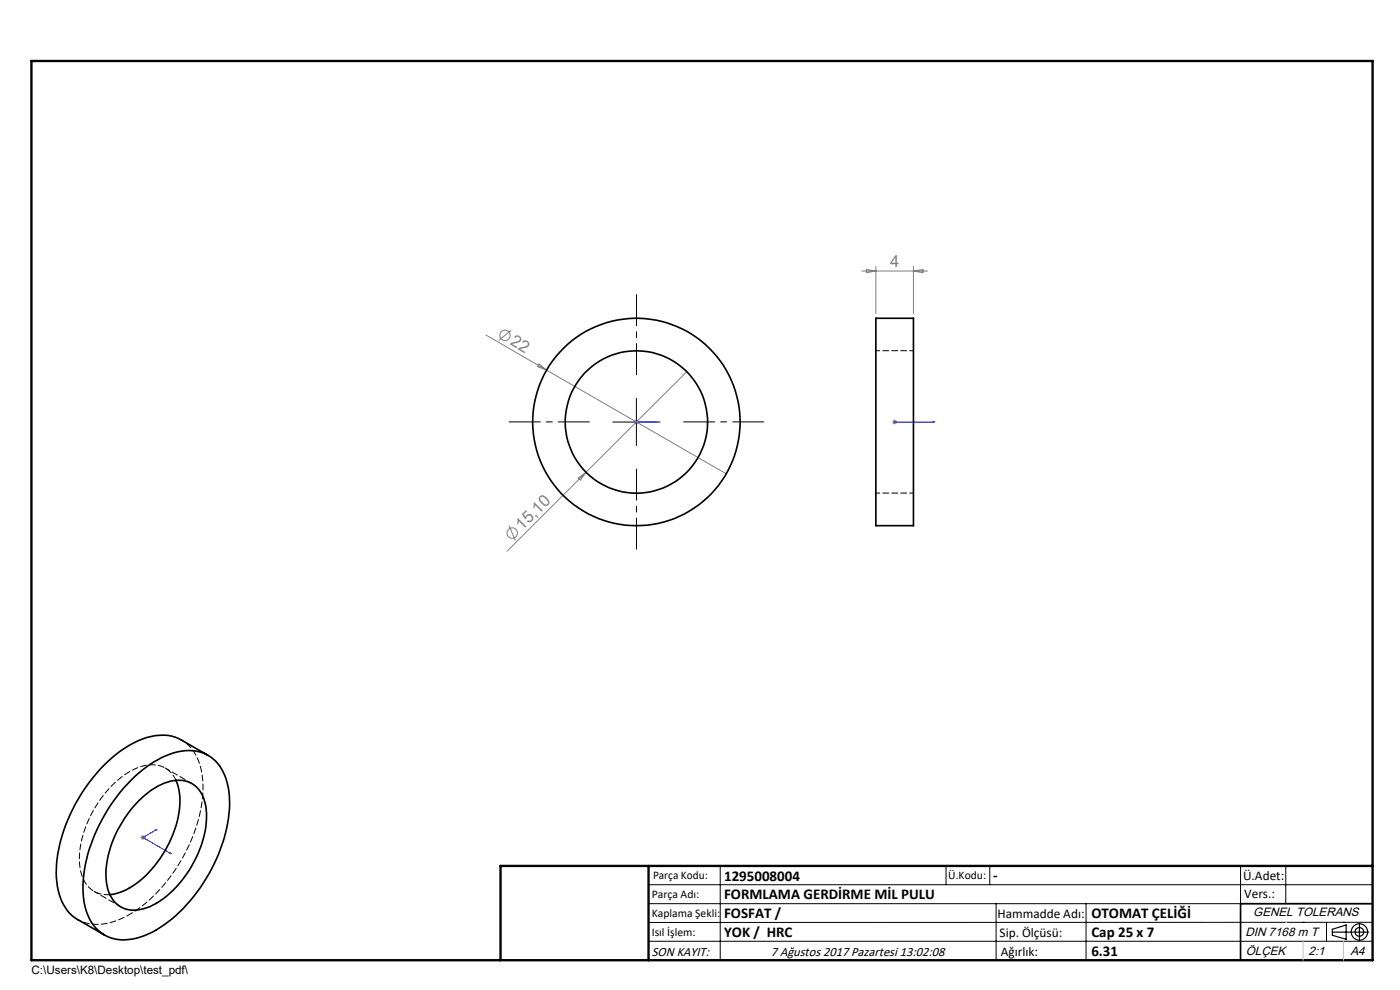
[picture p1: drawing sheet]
<svg xmlns="http://www.w3.org/2000/svg" width="297mm" height="210mm" viewBox="0 0 297 210" stroke-linecap="round" stroke-linejoin="round" font-family="sans-serif">
<g fill="none" stroke="#808080" stroke-width=".21">
<path d="M182.8 57.5h14M183.8 57.2l2 .3-2 .3zM185.8 56.5v10M193.8 56.5v10M193.8 57.5l2-.3v.6zM103.1 71.1l51 29.4M108.4 70.1l-2.6 2.1M114.4 77.2l1.6 1.3-1.9-.7zM145.7 78.8l-21.4 21.4M134.5 89.5h1M134.7 89.2l.7 .7M135 89v1"/>
<path d="M189.3 89.5h1M189.4 89.2l.7 .7M189.8 89v1M190.1 89.2l-.7 .7M108 111.5l1.3 3.1M122.7 101.4l1.6-1.2-1.1 1.6zM124.3 100.2l-16.7 16.7M29.8 177.7h1M30 177.3l.7 .7M30.3 177.2v.9M30.7 177.3l-.7 .7"/>
<circle cx="107.1" cy="71.1" r="1.11"/>
<circle cx="108.7" cy="113.1" r="1.11"/>
</g>
<g fill="none" stroke="#000" stroke-width=".25">
<path d="M282.6 197.7h7.8M282.6 197.1l3-.9v3l-3-.8zM288.4 195.8v3.8M106.2 203.7h185"/>
<circle cx="288.4" cy="197.7" r="1.74"/>
<circle cx="288.4" cy="197.7" r=".93"/>
</g>
<path d="M134.9 89.5h.2zM135 89.5h.1M135 89.5h4.2M139.2 89.5h-.4h.4M189.7 89.5h.2zM189.8 89.5h.1M189.8 89.5h8.5M198.3 89.5h-.5h.5M32.9 176.1l.4-.2-.2 .2zM33.3 175.9l-3 1.8 6 3.4M35.9 181l.2-.1 .2 .2z" fill="none" stroke="#00f" stroke-width=".21"/>
<path d="M135 79.5v-17M125 89.5h-17M135 99.5v17M145 89.5h17" fill="none" stroke="#000" stroke-width=".21" stroke-dasharray="15.2 1.3 1.3 1.3" stroke-dashoffset="8.6"/>
<g fill="none" stroke="#000" stroke-width=".21">
<path d="M130 89.5h10M135 84.5v10M137.6 187.7h153.6M137.6 191.7h153.6M137.6 199.7h153.6M152.8 183.7v20M200.7 183.7v4M210 183.7v4M211.3 191.7v12M230.4 191.7v12M263.2 183.7v20M272.8 183.7v8"/>
<path d="M276.4 195.6h.1M281.4 195.6v4.1M285 195.6h.1M291.2 195.6l-153.6 .1"/>
</g>
<path d="M291.2 191.7h-28v12" fill="none" stroke="#000" stroke-width=".35"/>
<path d="M6.7 12.9h284.5v190.8h-284.5zM137.6 183.7v20M291.2 183.7h-185v20" fill="none" stroke="#000" stroke-width=".5"/>
<path d="M276.4 199.7v4M285 199.7v4" fill="none" stroke="#c0c0c0" stroke-width=".21"/>
<path d="M272.8 195.6h.1" fill="none" stroke="#c0c0c0" stroke-width=".25"/>
<g fill="#00f">
<path d="M138.8 89.5h.4zM134.9 89.5h.2z"/>
<path d="M189.7 89.5h.2zM197.8 89.5h.5z"/>
<path d="M32.9 176.1h.2l.2-.2zM35.9 181l.4 .1-.2-.2z"/>
</g>
<g fill="none" stroke="#000" stroke-width=".35">
<path d="M185.8 67.5h8v44h-8zM27.8 165.5a20 20 0 0 1 11.5-6.3 8 8 0 0 1 8.7 6.1 22.6 22.6 0 0 1-1.2 14.6 34.2 34.2 0 0 1-13.6 17.4 12 12 0 0 1-10.1 1.5 9.5 9.5 0 0 1-5.4-8.4 30.9 30.9 0 0 1 5.8-19.6l2-2.8zM29.4 169.9a12.5 12.5 0 0 1 8.7-4.4 5.6 5.6 0 0 1 5.4 4.8 19.2 19.2 0 0 1-2.9 13.5 20 20 0 0 1-9.5 8.8 5.8 5.8 0 0 1-8.4-4.7 20 20 0 0 1 3.7-14.3l1.2-1.6zM37.3 165.5a15.7 15.7 0 0 1-1 12.4 22 22 0 0 1-10.2 11.1l-2.8 .8M44.1 160.2l-5.6-3.2a9.3 9.3 0 0 0-8.1-.3 27.9 27.9 0 0 0-13.2 11.8 32 32 0 0 0-5.2 17.7 10.6 10.6 0 0 0 4.3 8.7l5.9 3.4"/>
<circle cx="135" cy="89.5" r="15.1"/>
<circle cx="135" cy="89.5" r="22"/>
</g>
<path d="M193.8 74.4h-8M185.8 104.6h8" fill="none" stroke="#000" stroke-width=".21" stroke-dasharray="1.3 .6" stroke-dashoffset=".4"/>
<path d="M16.5 195.1a10 10 0 0 0 9.3-.3l1.7-.8M27.5 194a34.4 34.4 0 0 0 15.6-26.7 12.1 12.1 0 0 0-3.5-9.6l-1.1-.8" fill="none" stroke="#000" stroke-width=".21" stroke-dasharray="1.3 .6" stroke-dashoffset=".6"/>
<path d="M37.3 165.5a5.7 5.7 0 0 0-7.4-2.9 19.9 19.9 0 0 0-10.6 10.2 18.4 18.4 0 0 0-2.1 12.5 5.6 5.6 0 0 0 6.1 4.5" fill="none" stroke="#000" stroke-width=".21" stroke-dasharray="1.3 .6"/>
<path d="M40.7 166.2l-5.6-3.3M20 189.1l5.6 3.2" fill="none" stroke="#000" stroke-width=".21" stroke-dasharray="1.3 .6" stroke-dashoffset=".2"/>
<g font-size="3.5" fill="#808080">
<text x="188.8" y="56.7">4</text>
<text x="108.1" y="73" transform="rotate(30 108.1 73)">22</text>
<text x="110.8" y="112.6" transform="rotate(-45 110.8 112.6)">15,10</text>
</g>
<g font-size="3.2">
<text x="153.6" y="186.8">1295008004</text>
<text x="153.6" y="190.8">FORMLAMA GERDİRME MİL PULU</text>
<text x="210.7" y="186.6">-</text>
<text x="153.6" y="194.8">FOSFAT /</text>
<text x="231.5" y="194.8">OTOMAT ÇELİĞİ</text>
<text x="153.6" y="198.8">YOK / HRC</text>
<text x="231.5" y="198.7">Cap 25 x 7</text>
<text x="231.5" y="202.8">6.31</text>
</g>
<g font-size="2.8">
<text x="263.7" y="186.7">Ü.Adet:</text>
<text x="263.9" y="190.5">Vers.:</text>
<text x="211.6" y="194.8">Hammadde Adı:</text>
<text x="138.3" y="202.8">SON KAYIT:</text>
<text x="163.6" y="202.8">7 Ağustos 2017 Pazartesi 13:02:08</text>
<text x="212.1" y="198.7">Sip. Ölçüsü:</text>
<text x="212.3" y="202.7">Ağırlık:</text>
</g>
<g font-size="2.6">
<text x="265.9" y="194.4">GENEL TOLERANS</text>
<text x="264.2" y="198.5">DIN 7168 m T</text>
<text x="264.3" y="202.6">ÖLÇEK</text>
<text x="277.6" y="202.6">2:1</text>
<text x="286.5" y="202.6">A4</text>
</g>
<g font-size="2.5">
<text x="138.3" y="190.5">Parça Adı:</text>
<text x="138.5" y="186.5">Parça Kodu:</text>
<text x="201.2" y="186.5">Ü.Kodu:</text>
<text x="138.3" y="194.5">Kaplama Şekli:</text>
<text x="138.3" y="198.6">Isıl İşlem:</text>
<text x="6.7" y="206.7">C:\Users\K8\Desktop\test_pdf\</text>
</g>
</svg>
